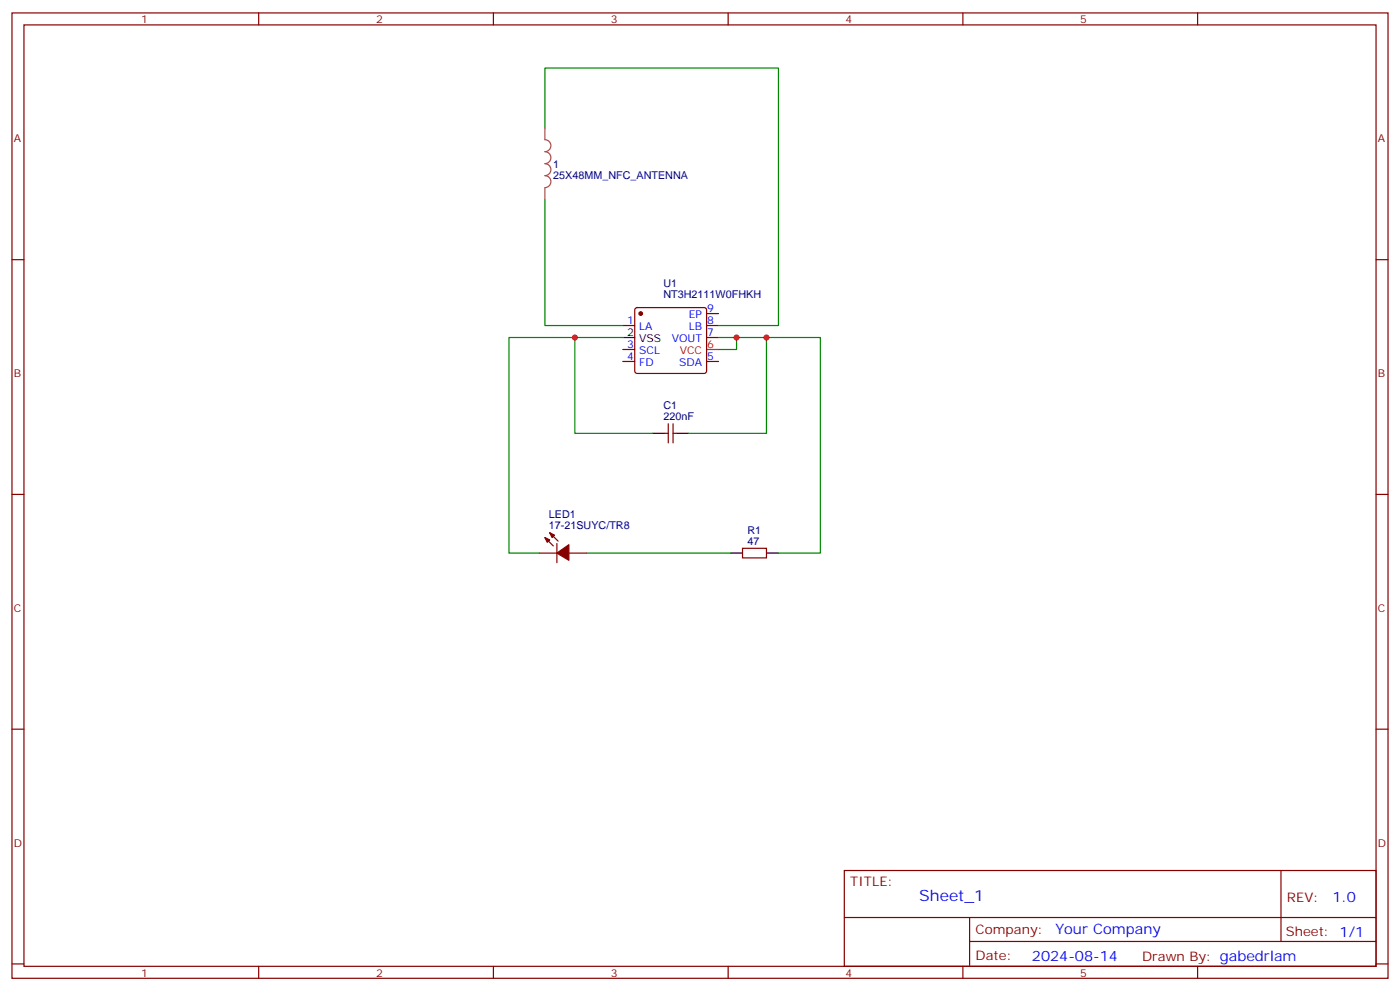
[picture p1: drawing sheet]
<svg xmlns="http://www.w3.org/2000/svg" width="412mm" height="292mm" viewBox="0 0 412 292" stroke-linecap="round" stroke-linejoin="round" font-family="sans-serif">
<g fill="none" stroke="#870000" stroke-width=".35">
<path d="M3.5 3.8h405.4v284.3h-405.4zM7.1 7.3h398.2v277.3h-398.2zM76.2 3.8v3.5M145.3 3.8v3.5M214.5 3.8v3.5M283.6 3.8v3.5M352.8 3.8v3.5M3.5 76.5h3.6M405.3 76.5h3.6M183.4 95.9h3.6M187.2 90.8l.5-.2h19.7l.5 .2 .2 .5v18l-.2 .5-.5 .2h-19.7l-.5-.2-.2-.5v-18zM208.1 92.4h3.6"/>
<path d="M208.1 95.9h3.6M208.1 99.4h3.6M183.4 106.5h3.6M183.4 102.9h3.6M208.1 106.5h3.6M195.8 127.6h1M196.8 124.8v5.7M198.3 124.8v5.7M198.3 127.6h1M3.5 145.6h3.6M160.5 158.3l2.5 2.5M161.9 156.9l2.5 2.5"/>
<path d="M405.3 145.6h3.6M158.7 162.9h5.3M164 160.1v5.6M167.6 162.9h5.3M218.7 161.5h7.1v2.8h-7.1zM3.5 214.8h3.6M405.3 214.8h3.6M248.7 256.4h156.6v28.2h-156.6zM377.3 256.4v20.9M248.7 270.2h156.5M285.6 277.3h119.6M285.6 270.2v14.2"/>
<path d="M3.5 283.9h3.6M76.2 284.6v3.5M145.3 284.6v3.5M214.5 284.6v3.5M283.6 284.6v3.5M352.8 284.6v3.5M405.3 283.9h3.6"/>
</g>
<path d="M208.1 102.9h3.6" fill="none" stroke="#f00" stroke-width=".35"/>
<path d="M183.4 99.4h3.6M192.3 127.6h3.5M199.3 127.6h3.5M215.2 162.9h3.5M225.8 162.9h3.5" fill="none" stroke="#000" stroke-width=".35"/>
<g fill="#870000" stroke="#870000" stroke-width=".35">
<path d="M160.5 158.3l1.4 .7-.7 .7z"/>
<path d="M161.9 156.9l1.4 .7-.7 .7z"/>
<path d="M164 162.9l3.6-2.5v4.6z"/>
<circle cx="188.7" cy="92.4" r=".53"/>
</g>
<path d="M160.5 37.7v3.4a1.76 1.76 0 0 1 1.8 1.8 1.76 1.76 0 0 1-1.8 1.8 1.76 1.76 0 0 1 1.8 1.7 1.76 1.76 0 0 1-1.8 1.8 1.76 1.76 0 0 1 1.8 1.8 1.76 1.76 0 0 1-1.8 1.7 1.76 1.76 0 0 1 1.8 1.8 1.76 1.76 0 0 1-1.8 1.8M160.5 55.4v3.4" fill="none" stroke="#a64a4a" stroke-width=".35"/>
<path d="M160.5 37.7v-17.7h68.8v75.9h-17.6M160.5 58.8v37.1h22.9M169.3 99.4h-19.4v63.5h8.8M183.4 99.4h-14.1v28.2h23M211.7 99.4h14.1v28.2h-23M217 99.4v3.5h-5.3M225.8 99.4h15.9v63.5h-12.4M172.9 162.9h42.3" fill="none" stroke="#008700" stroke-width=".35"/>
<g fill="#c00">
<circle cx="217" cy="99.4" r=".88"/>
<circle cx="225.8" cy="99.4" r=".88"/>
<circle cx="169.3" cy="99.4" r=".88"/>
</g>
<text font-size="4.6" fill="#00f" x="270.8" y="265.4">Sheet_1</text>
<g font-size="4.2" fill="#00f">
<text x="392.5" y="265.7">1.0</text>
<text x="310.9" y="275.2">Your Company</text>
<text x="304" y="283">2024-08-14</text>
</g>
<g font-size="3.9" fill="#800">
<text x="250.5" y="261">TITLE:</text>
<text x="379.1" y="265.7">REV:</text>
<text x="287.4" y="275.2">Company:</text>
<text x="378.7" y="275.8">Sheet: 1/1</text>
<text x="287.4" y="282.9">Date:</text>
<text x="336.4" y="282.9">Drawn By: gabedrlam</text>
</g>
<g font-size="3.2" fill="#800">
<text x="41.6" y="6.8">1</text>
<text x="110.8" y="6.8">2</text>
<text x="179.9" y="6.8">3</text>
<text x="249.1" y="6.8">4</text>
<text x="318.2" y="6.8">5</text>
<text x="4.1" y="41.9">A</text>
<text x="405.9" y="41.9">A</text>
<text x="4.1" y="111.1">B</text>
<text x="405.9" y="111.1">B</text>
<text x="4.1" y="180.2">C</text>
<text x="405.9" y="180.2">C</text>
<text x="4.1" y="249.3">D</text>
<text x="405.9" y="249.3">D</text>
<text x="41.6" y="287.6">1</text>
<text x="110.8" y="287.6">2</text>
<text x="179.9" y="287.6">3</text>
<text x="249.1" y="287.6">4</text>
<text x="318.2" y="287.6">5</text>
</g>
<g font-size="3.2" fill="#000080">
<text x="163" y="52.6">25X48MM_NFC_ANTENNA</text>
<text x="163" y="49.4">1</text>
<text x="195.4" y="87.7">NT3H2111W0FHKH</text>
<text x="195.4" y="84.4">U1</text>
<text x="195.4" y="123.8">220nF</text>
<text x="195.4" y="120.5">C1</text>
<text x="161.7" y="155.9">17-21SUYC/TR8</text>
<text x="161.7" y="152.6">LED1</text>
<text x="220.1" y="160.4">47</text>
<text x="220.1" y="157.2">R1</text>
</g>
<g font-size="3.2" fill="#00f">
<text x="184.8" y="95.5">1</text>
<text x="202.9" y="93.8">EP</text>
<text x="208.3" y="92">9</text>
<text x="208.3" y="95.5">8</text>
<text x="188.3" y="97.3">LA</text>
<text x="197.9" y="100.8">VOUT</text>
<text x="202.9" y="97.3">LB</text>
<text x="208.3" y="99.1">7</text>
<text x="184.8" y="106.1">4</text>
<text x="184.8" y="102.6">3</text>
<text x="188.3" y="107.9">FD</text>
<text x="188.3" y="104.4">SCL</text>
<text x="200.1" y="107.9">SDA</text>
<text x="208.3" y="106.1">5</text>
</g>
<g font-size="3.2">
<text x="184.8" y="99.1">2</text>
<text x="188.3" y="100.8">VSS</text>
</g>
<g font-size="3.2" fill="#f00">
<text x="200.2" y="104.4">VCC</text>
<text x="208.3" y="102.6">6</text>
</g>
</svg>
